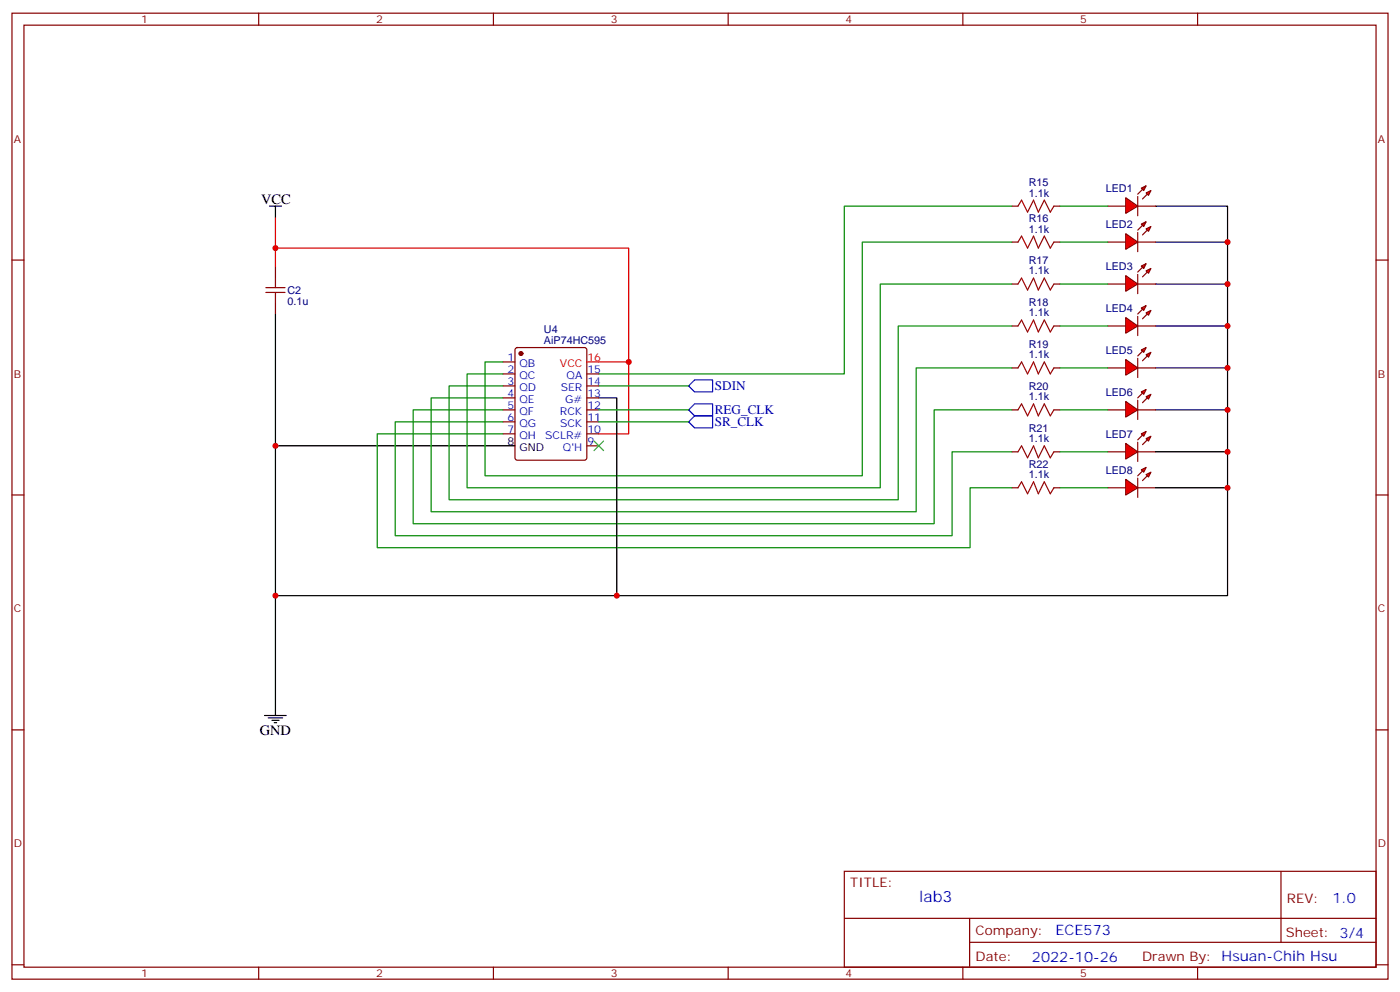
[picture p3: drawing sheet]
<svg xmlns="http://www.w3.org/2000/svg" width="412mm" height="292mm" viewBox="0 0 412 292" stroke-linecap="round" stroke-linejoin="round" font-family="sans-serif">
<g fill="none" stroke="#870000" stroke-width=".35">
<path d="M3.5 3.9h405.4v284.3h-405.4zM7.1 7.4h398.2v277.3h-398.2zM76.2 3.9v3.5M145.3 3.9v3.5M214.5 3.9v3.5M283.6 3.9v3.5M352.8 3.9v3.5M3.5 76.6h3.6M81.1 78.3v3.5M298.1 60.7h1.8M298.1 71.3h1.8M310.4 60.7h1.8"/>
<path d="M310.4 71.3h1.8M405.3 76.6h3.6M81.1 88.9v3.5M298.1 83.6h1.8M298.1 96h1.8M310.4 83.6h1.8M310.4 96h1.8M148.2 106.5h3.5M148.2 110.1h3.5M148.2 113.6h3.5M148.2 117.1h3.5M151.9 102.5l.5-.2h19.8l.6 .4 .1 32.1-.5 .6-20 .1-.7-.5v-32z"/>
<path d="M172.9 110.1h3.5M172.9 113.6h3.5M172.9 117.1h3.5M298.1 108.3h1.8M310.4 108.3h1.8M148.2 120.6h3.5M148.2 124.2h3.5M148.2 127.7h3.5M172.9 120.6h3.5M172.9 124.2h3.5M172.9 127.7h3.5M172.9 131.2h3.5"/>
<path d="M298.1 120.6h1.8M298.1 133h1.8M310.4 120.6h1.8M310.4 133h1.8M3.5 145.7h3.6M298.1 143.6h1.8M310.4 143.6h1.8M405.3 145.7h3.6M3.5 214.8h3.6M405.3 214.8h3.6M248.7 256.5h156.6v28.2h-156.6zM377.3 256.5v20.9"/>
<path d="M248.7 270.3h156.5M285.6 277.4h119.6M285.6 270.3v14.1M3.5 284h3.6M76.2 284.7v3.5M145.3 284.7v3.5M214.5 284.7v3.5M283.6 284.7v3.5M352.8 284.7v3.5M405.3 284h3.6"/>
</g>
<circle cx="153.5" cy="104.1" r=".53" fill="#870000" stroke="#870000" stroke-width=".35"/>
<path d="M79.4 60.7h3.5M81.1 60.7v3.5M81.1 92.4v38.8M176.4 117.1h5.3v58.2h-100.6M151.7 131.2h-70.6v79.4M78 210.6h6.3M79 211.3h4.3M80.1 212h2.1M80.8 212.7h.7" fill="none" stroke="#000" stroke-width=".35"/>
<path d="M81.1 73h104.1v33.5h-12.3M81.1 64.2v14.1M185.2 106.5v21.2h-8.8" fill="none" stroke="#f00" stroke-width=".35"/>
<path d="M175 129.8l2.8 2.8M177.8 129.8l-2.8 2.8" fill="none" stroke="#3c3" stroke-width=".35"/>
<path d="M299.9 60.7l1-1.8 1.8 3.5 1.7-3.5 1.5 3.5 1.7-3.5 1.8 3.5 1-1.7M299.9 71.3l1-1.8 1.8 3.5 1.7-3.5 1.5 3.5 1.7-3.5 1.8 3.5 1-1.7M78.3 86.1h5.7M78.3 84.7h5.7M81.1 81.8v2.9M81.1 86.1v2.8M299.9 83.6l1-1.8 1.8 3.6 1.7-3.6 1.5 3.6 1.7-3.6 1.8 3.6 1-1.8M299.9 96l1-1.8 1.8 3.5 1.7-3.5 1.5 3.5 1.7-3.5 1.8 3.5 1-1.7M299.9 108.3l1-1.8 1.8 3.6 1.7-3.6 1.5 3.6 1.7-3.6 1.8 3.6 1-1.8M299.9 120.6l1-1.7 1.8 3.5 1.7-3.5 1.5 3.5 1.7-3.5 1.8 3.5 1-1.8M299.9 133l1-1.8 1.8 3.6 1.7-3.6 1.5 3.6 1.7-3.6 1.8 3.6 1-1.8M299.9 143.6l1-1.8 1.8 3.5 1.7-3.5 1.5 3.5 1.7-3.5 1.8 3.5 1-1.7" fill="none" stroke="#a10000" stroke-width=".35"/>
<path d="M298.1 60.7h-49.4v49.4h-72.3M298.1 71.3h-44.1v68.8h-111.1v-33.6h5.3M298.1 83.6h-38.8v60h-121.7v-33.5h10.6M298.1 96h-33.5v51.1h-132.3v-33.5h15.9M176.4 113.6h26.4M298.1 108.3h-28.2v42.3h-142.9v-33.5h21.2M148.2 120.6h-26.5v33.6h153.5v-33.6h22.9M148.2 124.2h-31.8v33.5h164.1v-24.7h17.6M148.2 127.7h-37.1v33.5h174.7v-17.6h12.3M176.4 120.6h26.4M176.4 124.2h26.4" fill="none" stroke="#008700" stroke-width=".35"/>
<path d="M202.8 113.6l1.8-1.8h5.3v3.6h-5.3zM202.8 120.6l1.8-1.7h5.3v3.5h-5.3zM202.8 124.2l1.8-1.8h5.3v3.5h-5.3z" fill="none" stroke="#00f" stroke-width=".35"/>
<g fill="#f00" stroke="#870000" stroke-width=".35">
<path d="M331.6 58.2l3.5 2.5-3.5 2.1z"/>
<path d="M335.1 57.9v5.6z"/>
</g>
<g fill="#870000" stroke="#870000" stroke-width=".35">
<path d="M336.5 55.7l-1.4 1.4z"/>
<path d="M336.5 58.6l1.5-1.5z"/>
</g>
<g fill="#f00" stroke="#870000" stroke-width=".35">
<path d="M336.2 55.4l1.4-.7-.7 1.4z"/>
<path d="M337.6 56.8l1.4-.7-.7 1.4z"/>
</g>
<path d="M326.3 60.7h5.3M335.1 60.7h5.3" fill="none" stroke="#870000" stroke-width=".35"/>
<g fill="#f00" stroke="#870000" stroke-width=".35">
<path d="M331.6 68.8l3.5 2.5-3.5 2.1z"/>
<path d="M335.1 68.4v5.7z"/>
</g>
<g fill="#870000" stroke="#870000" stroke-width=".35">
<path d="M335.1 67.7l1.4-1.4z"/>
<path d="M336.5 69.1l1.5-1.4z"/>
</g>
<g fill="#f00" stroke="#870000" stroke-width=".35">
<path d="M336.2 66l1.4-.7-.7 1.4z"/>
<path d="M337.6 67.4l1.4-.7-.7 1.4z"/>
</g>
<path d="M326.3 71.3h5.3M335.1 71.3h5.3" fill="none" stroke="#870000" stroke-width=".35"/>
<g fill="#f00" stroke="#870000" stroke-width=".35">
<path d="M331.6 81.1l3.5 2.5-3.5 2.1z"/>
<path d="M335.1 80.8v5.6z"/>
</g>
<g fill="#870000" stroke="#870000" stroke-width=".35">
<path d="M335.1 80.1l1.4-1.4z"/>
<path d="M336.5 81.5l1.5-1.4z"/>
</g>
<g fill="#f00" stroke="#870000" stroke-width=".35">
<path d="M336.2 78.3l1.4-.7-.7 1.4z"/>
<path d="M337.6 79.7l1.4-.7-.7 1.4z"/>
</g>
<path d="M326.3 83.6h5.3M335.1 83.6h5.3" fill="none" stroke="#870000" stroke-width=".35"/>
<g fill="#f00" stroke="#870000" stroke-width=".35">
<path d="M331.6 93.5l3.5 2.5-3.5 2.1z"/>
<path d="M335.1 93.1v5.7z"/>
</g>
<g fill="#870000" stroke="#870000" stroke-width=".35">
<path d="M335.1 92.4l1.4-1.4z"/>
<path d="M336.5 93.8l1.5-1.4z"/>
</g>
<g fill="#f00" stroke="#870000" stroke-width=".35">
<path d="M336.2 90.7l1.4-.7-.7 1.4z"/>
<path d="M337.6 92.1l1.4-.7-.7 1.4z"/>
</g>
<path d="M326.3 96h5.3M335.1 96h5.3" fill="none" stroke="#870000" stroke-width=".35"/>
<g fill="#f00" stroke="#870000" stroke-width=".35">
<path d="M331.6 105.8l3.5 2.5-3.5 2.1z"/>
<path d="M335.1 105.5v5.6z"/>
</g>
<g fill="#870000" stroke="#870000" stroke-width=".35">
<path d="M336.5 103.4l-1.4 1.4z"/>
<path d="M336.5 106.2l1.5-1.4z"/>
</g>
<g fill="#f00" stroke="#870000" stroke-width=".35">
<path d="M336.2 103l1.4-.7-.7 1.4z"/>
<path d="M337.6 104.4l1.4-.7-.7 1.4z"/>
</g>
<path d="M326.3 108.3h5.3M335.1 108.3h5.3" fill="none" stroke="#870000" stroke-width=".35"/>
<g fill="#f00" stroke="#870000" stroke-width=".35">
<path d="M331.6 118.2l3.5 2.4-3.5 2.2z"/>
<path d="M335.1 117.8v5.7z"/>
</g>
<g fill="#870000" stroke="#870000" stroke-width=".35">
<path d="M335.1 117.1l1.4-1.4z"/>
<path d="M336.5 118.5l1.5-1.4z"/>
</g>
<g fill="#f00" stroke="#870000" stroke-width=".35">
<path d="M336.2 115.4l1.4-.7-.7 1.4z"/>
<path d="M337.6 116.8l1.4-.7-.7 1.4z"/>
</g>
<path d="M326.3 120.6h5.3M335.1 120.6h5.3" fill="none" stroke="#870000" stroke-width=".35"/>
<g fill="#f00" stroke="#870000" stroke-width=".35">
<path d="M331.6 130.5l3.5 2.5-3.5 2.1z"/>
<path d="M335.1 130.2v5.6z"/>
</g>
<g fill="#870000" stroke="#870000" stroke-width=".35">
<path d="M335.1 129.5l1.4-1.4z"/>
<path d="M336.5 130.9l1.5-1.4z"/>
</g>
<g fill="#f00" stroke="#870000" stroke-width=".35">
<path d="M336.2 127.7l1.4-.7-.7 1.4z"/>
<path d="M337.6 129.1l1.4-.7-.7 1.4z"/>
</g>
<path d="M326.3 133h5.3M335.1 133h5.3" fill="none" stroke="#870000" stroke-width=".35"/>
<g fill="#f00" stroke="#870000" stroke-width=".35">
<path d="M331.6 141.1l3.5 2.5-3.5 2.1z"/>
<path d="M335.1 140.8v5.6z"/>
</g>
<g fill="#870000" stroke="#870000" stroke-width=".35">
<path d="M335.1 140.1l1.4-1.5z"/>
<path d="M336.5 141.5l1.5-1.4z"/>
</g>
<g fill="#f00" stroke="#870000" stroke-width=".35">
<path d="M336.2 138.3l1.4-.7-.7 1.4z"/>
<path d="M337.6 139.7l1.4-.7-.7 1.4z"/>
</g>
<path d="M326.3 143.6h5.3M335.1 143.6h5.3" fill="none" stroke="#870000" stroke-width=".35"/>
<path d="M312.2 60.7h14.1M312.2 71.3h14.1M312.2 83.6h14.1M312.2 96h14.1M312.2 108.3h14.1M312.2 120.6h14.1M312.2 133h14.1M312.2 143.6h14.1" fill="none" stroke="#008700" stroke-width=".35"/>
<path d="M340.4 60.7h21.2v114.6h-179.9M340.4 71.3h21.2M340.4 83.6h21.2M340.4 96h21.2M340.4 108.3h21.2M340.4 120.6h21.2M340.4 133h21.2M340.4 143.6h21.2" fill="none" stroke="#000" stroke-width=".35"/>
<g fill="#c00">
<circle cx="81.1" cy="131.2" r=".88"/>
<circle cx="81.1" cy="73" r=".88"/>
<circle cx="185.2" cy="106.5" r=".88"/>
<circle cx="81.1" cy="175.3" r=".88"/>
<circle cx="181.7" cy="175.3" r=".88"/>
<circle cx="361.6" cy="71.3" r=".88"/>
<circle cx="361.6" cy="83.6" r=".88"/>
<circle cx="361.6" cy="96" r=".88"/>
<circle cx="361.6" cy="108.3" r=".88"/>
<circle cx="361.6" cy="120.6" r=".88"/>
<circle cx="361.6" cy="133" r=".88"/>
<circle cx="361.6" cy="143.6" r=".88"/>
</g>
<text font-size="4.6" fill="#00f" x="270.8" y="265.5">lab3</text>
<g font-size="4.2">
<text x="76.9" y="60">VCC</text>
<text x="76.6" y="216.3">GND</text>
</g>
<g font-size="4.2" fill="#00f">
<text x="392.5" y="265.7">1.0</text>
<text x="310.9" y="275.3">ECE573</text>
<text x="304" y="283.1">2022-10-26</text>
</g>
<g font-size="3.9" fill="#00f">
<text x="210.6" y="114.9">SDIN</text>
<text x="210.5" y="121.9">REG_CLK</text>
<text x="210.5" y="125.5">SR_CLK</text>
</g>
<g font-size="3.9" fill="#800">
<text x="250.5" y="261.1">TITLE:</text>
<text x="379.1" y="265.7">REV:</text>
<text x="287.4" y="275.3">Company:</text>
<text x="378.7" y="275.9">Sheet: 3/4</text>
<text x="287.4" y="282.9">Date:</text>
<text x="336.4" y="283">Drawn By: Hsuan-Chih Hsu</text>
</g>
<g font-size="3.2" fill="#800">
<text x="41.6" y="6.9">1</text>
<text x="110.8" y="6.9">2</text>
<text x="179.9" y="6.9">3</text>
<text x="249.1" y="6.9">4</text>
<text x="318.2" y="6.9">5</text>
<text x="4.1" y="42">A</text>
<text x="405.9" y="42">A</text>
<text x="4.1" y="111.1">B</text>
<text x="405.9" y="111.1">B</text>
<text x="4.1" y="180.3">C</text>
<text x="405.9" y="180.3">C</text>
<text x="4.1" y="249.4">D</text>
<text x="405.9" y="249.4">D</text>
<text x="41.6" y="287.7">1</text>
<text x="110.8" y="287.7">2</text>
<text x="179.9" y="287.7">3</text>
<text x="249.1" y="287.7">4</text>
<text x="318.2" y="287.7">5</text>
</g>
<g font-size="3.2" fill="#000080">
<text x="303" y="57.9">1.1k</text>
<text x="303" y="54.7">R15</text>
<text x="325.7" y="56.6">LED1</text>
<text x="303" y="65.3">R16</text>
<text x="303" y="68.4">1.1k</text>
<text x="325.7" y="67.1">LED2</text>
<text x="303" y="77.6">R17</text>
<text x="303" y="80.8">1.1k</text>
<text x="325.7" y="79.5">LED3</text>
<text x="84.7" y="89.7">0.1u</text>
<text x="84.7" y="86.5">C2</text>
<text x="303" y="90">R18</text>
<text x="303" y="93.1">1.1k</text>
<text x="325.7" y="91.8">LED4</text>
<text x="160.2" y="101.2">AiP74HC595</text>
<text x="160.2" y="98">U4</text>
<text x="303" y="105.5">1.1k</text>
<text x="303" y="102.3">R19</text>
<text x="325.7" y="104.1">LED5</text>
<text x="303" y="117.8">1.1k</text>
<text x="303" y="114.7">R20</text>
<text x="325.7" y="116.5">LED6</text>
<text x="303" y="130.2">1.1k</text>
<text x="303" y="127">R21</text>
<text x="325.7" y="128.8">LED7</text>
<text x="303" y="137.6">R22</text>
<text x="303" y="140.8">1.1k</text>
<text x="325.7" y="139.4">LED8</text>
</g>
<g font-size="3.2" fill="#00f">
<text x="149.5" y="106.2">1</text>
<text x="153" y="107.9">QB</text>
<text x="149.5" y="109.7">2</text>
<text x="149.5" y="113.2">3</text>
<text x="153" y="111.5">QC</text>
<text x="166.9" y="111.5">QA</text>
<text x="173" y="113.2">14</text>
<text x="173" y="109.7">15</text>
<text x="149.5" y="116.8">4</text>
<text x="153" y="115">QD</text>
<text x="153" y="118.5">QE</text>
<text x="165.2" y="115">SER</text>
<text x="166.5" y="118.5">G#</text>
<text x="173" y="116.8">13</text>
<text x="149.5" y="120.3">5</text>
<text x="149.5" y="123.8">6</text>
<text x="153" y="122.1">QF</text>
<text x="153" y="125.6">QG</text>
<text x="164.9" y="122.1">RCK</text>
<text x="165" y="125.6">SCK</text>
<text x="173" y="123.8">11</text>
<text x="173" y="120.3">12</text>
<text x="149.5" y="127.4">7</text>
<text x="153" y="129.1">QH</text>
<text x="160.6" y="129.1">SCLR#</text>
<text x="173" y="130.9">9</text>
<text x="173" y="127.4">10</text>
<text x="165.8" y="132.6">Q'H</text>
</g>
<g font-size="3.2" fill="#f00">
<text x="165" y="107.9">VCC</text>
<text x="173" y="106.2">16</text>
</g>
<g font-size="3.2">
<text x="149.5" y="130.9">8</text>
<text x="153" y="132.6">GND</text>
</g>
</svg>
